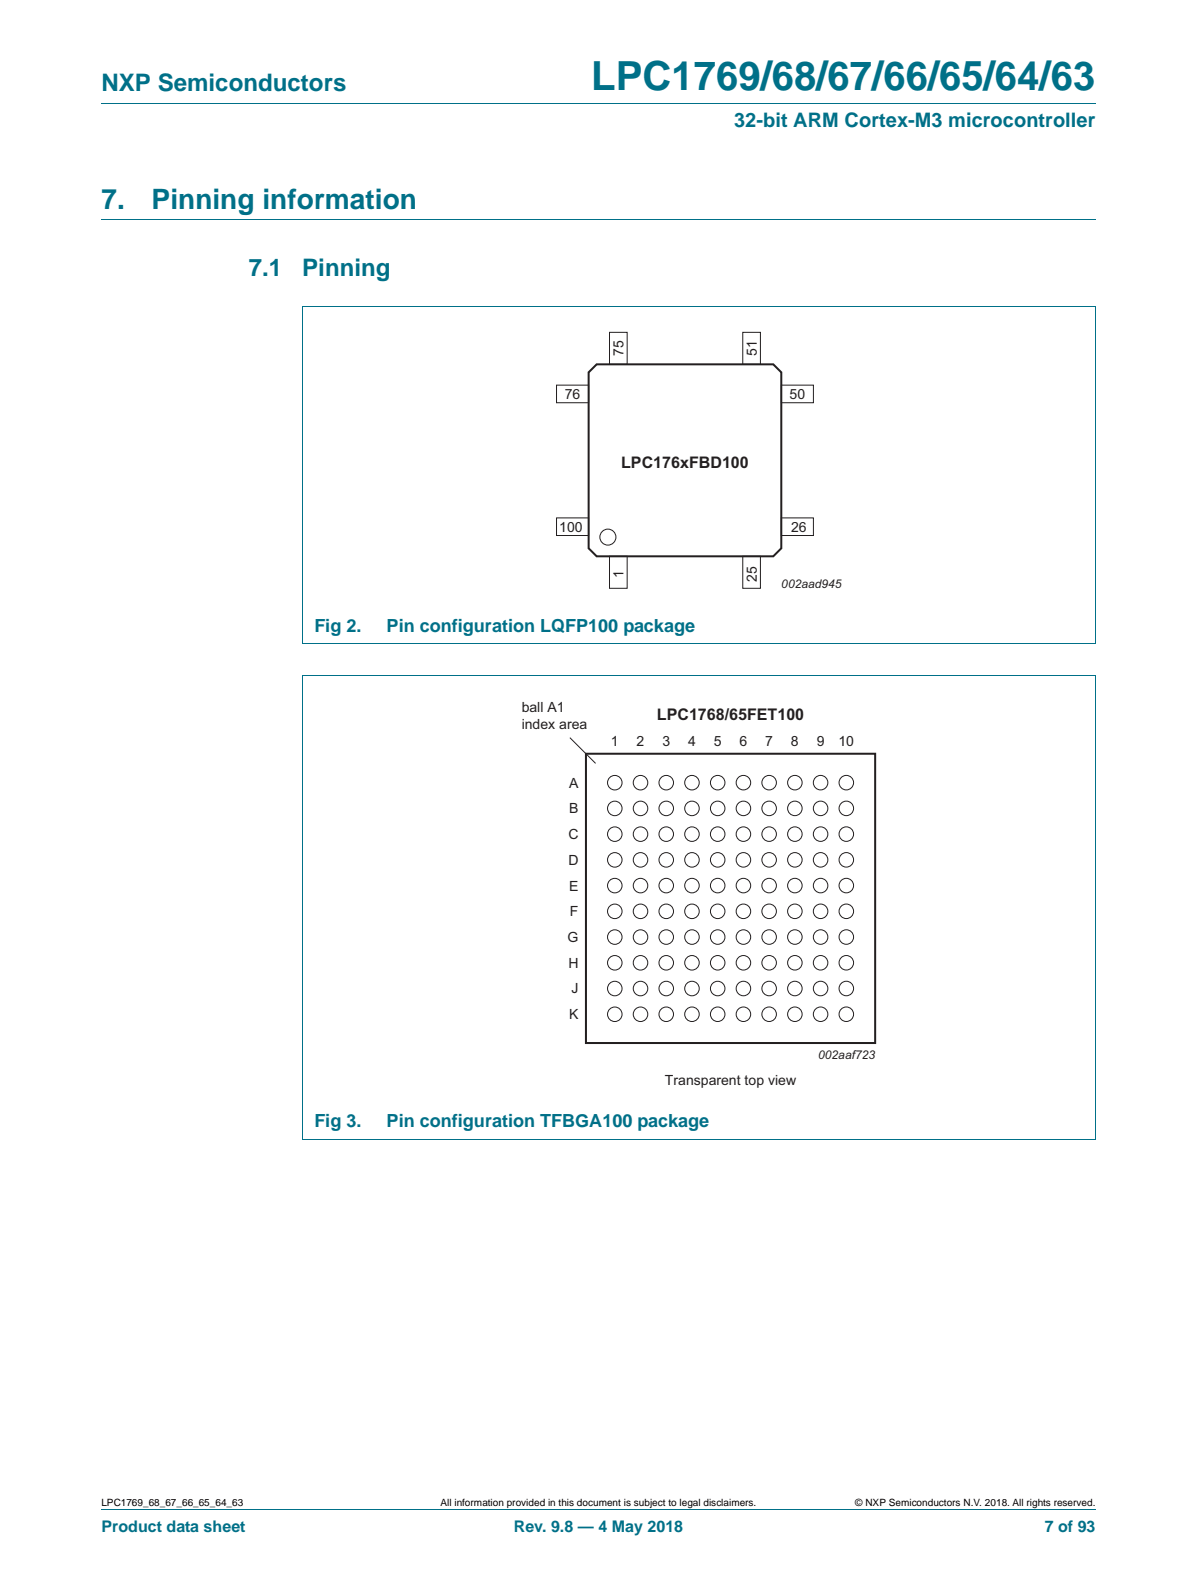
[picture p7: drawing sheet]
<svg xmlns="http://www.w3.org/2000/svg" width="210mm" height="279mm" viewBox="0 0 210 279" stroke-linecap="round" stroke-linejoin="round" font-family="sans-serif">
<path d="M17.8 18.2h174.6M17.8 38.6h174.6M53.1 53.8h139.4v59.2M53.1 53.8v59.2M53.1 113.1h139.4M53.1 118.7h139.4M53.1 118.7v81.4M192.5 118.7v81.4M53.1 200.1h139.4M17.8 265.1h174.6" fill="none" stroke="#007088" stroke-width=".18"/>
<g fill="none" stroke="#231f20" stroke-width=".18">
<path d="M107.1 58.4h3.1v5.6h-3.1zM130.5 58.4h3.1v5.6h-3.1zM97.8 67.6h5.6v3.1h-5.6zM137.2 67.6h5.7v3.1h-5.7zM97.8 91h5.6v3h-5.6zM107.1 97.7h3.1v5.6h-3.1zM130.5 97.7h3.1v5.6h-3.1zM137.2 91h5.7v3h-5.7zM100.1 129.5l4.5 4.6"/>
<circle cx="106.8" cy="94.3" r="1.41"/>
<circle cx="108" cy="137.5" r="1.28"/>
<circle cx="112.5" cy="137.4" r="1.28"/>
<circle cx="117" cy="137.4" r="1.28"/>
<circle cx="121.5" cy="137.4" r="1.28"/>
<circle cx="126.1" cy="137.4" r="1.28"/>
<circle cx="130.6" cy="137.4" r="1.28"/>
<circle cx="135.1" cy="137.4" r="1.28"/>
<circle cx="139.6" cy="137.4" r="1.28"/>
<circle cx="144.1" cy="137.4" r="1.28"/>
<circle cx="148.7" cy="137.4" r="1.28"/>
<circle cx="108" cy="155.5" r="1.28"/>
<circle cx="108" cy="142" r="1.28"/>
<circle cx="108" cy="146.5" r="1.28"/>
<circle cx="108" cy="151" r="1.28"/>
<circle cx="112.5" cy="155.5" r="1.28"/>
<circle cx="112.5" cy="142" r="1.28"/>
<circle cx="112.5" cy="146.5" r="1.28"/>
<circle cx="112.5" cy="151" r="1.28"/>
<circle cx="117" cy="155.5" r="1.28"/>
<circle cx="117" cy="146.5" r="1.28"/>
<circle cx="117" cy="142" r="1.28"/>
<circle cx="117" cy="151" r="1.28"/>
<circle cx="121.5" cy="155.5" r="1.28"/>
<circle cx="121.5" cy="146.5" r="1.28"/>
<circle cx="121.5" cy="142" r="1.28"/>
<circle cx="121.5" cy="151" r="1.28"/>
<circle cx="126.1" cy="155.5" r="1.27"/>
<circle cx="126.1" cy="146.5" r="1.28"/>
<circle cx="126.1" cy="142" r="1.28"/>
<circle cx="126.1" cy="151" r="1.28"/>
<circle cx="130.6" cy="155.5" r="1.27"/>
<circle cx="130.6" cy="142" r="1.28"/>
<circle cx="130.6" cy="146.5" r="1.28"/>
<circle cx="130.6" cy="151" r="1.28"/>
<circle cx="135.1" cy="155.5" r="1.27"/>
<circle cx="135.1" cy="146.5" r="1.28"/>
<circle cx="135.1" cy="142" r="1.28"/>
<circle cx="135.1" cy="151" r="1.28"/>
<circle cx="139.6" cy="155.5" r="1.28"/>
<circle cx="139.6" cy="142" r="1.28"/>
<circle cx="139.6" cy="146.5" r="1.28"/>
<circle cx="139.6" cy="151" r="1.28"/>
<circle cx="144.1" cy="155.5" r="1.28"/>
<circle cx="144.1" cy="142" r="1.28"/>
<circle cx="144.1" cy="146.5" r="1.28"/>
<circle cx="144.1" cy="151" r="1.28"/>
<circle cx="148.7" cy="155.5" r="1.28"/>
<circle cx="148.7" cy="142" r="1.28"/>
<circle cx="148.7" cy="146.5" r="1.28"/>
<circle cx="148.7" cy="151" r="1.28"/>
<circle cx="108" cy="164.6" r="1.27"/>
<circle cx="108" cy="160" r="1.28"/>
<circle cx="108" cy="178.1" r="1.28"/>
<circle cx="108" cy="173.6" r="1.28"/>
<circle cx="108" cy="169.1" r="1.28"/>
<circle cx="112.5" cy="164.6" r="1.28"/>
<circle cx="112.5" cy="160" r="1.28"/>
<circle cx="112.5" cy="178.1" r="1.28"/>
<circle cx="112.5" cy="173.6" r="1.28"/>
<circle cx="112.5" cy="169.1" r="1.28"/>
<circle cx="117" cy="164.6" r="1.27"/>
<circle cx="117" cy="160" r="1.28"/>
<circle cx="117" cy="178.1" r="1.28"/>
<circle cx="117" cy="173.6" r="1.28"/>
<circle cx="117" cy="169.1" r="1.28"/>
<circle cx="121.5" cy="164.6" r="1.27"/>
<circle cx="121.5" cy="160" r="1.28"/>
<circle cx="121.5" cy="178.1" r="1.28"/>
<circle cx="121.5" cy="173.6" r="1.28"/>
<circle cx="121.5" cy="169.1" r="1.28"/>
<circle cx="126.1" cy="164.6" r="1.27"/>
<circle cx="126.1" cy="160" r="1.28"/>
<circle cx="126.1" cy="178.1" r="1.28"/>
<circle cx="126.1" cy="173.6" r="1.28"/>
<circle cx="126.1" cy="169.1" r="1.28"/>
<circle cx="130.6" cy="164.6" r="1.27"/>
<circle cx="130.6" cy="160" r="1.28"/>
<circle cx="130.6" cy="178.1" r="1.28"/>
<circle cx="130.6" cy="173.6" r="1.28"/>
<circle cx="130.6" cy="169.1" r="1.28"/>
<circle cx="135.1" cy="164.6" r="1.27"/>
<circle cx="135.1" cy="160" r="1.28"/>
<circle cx="135.1" cy="178.1" r="1.28"/>
<circle cx="135.1" cy="173.6" r="1.28"/>
<circle cx="135.1" cy="169.1" r="1.28"/>
<circle cx="139.6" cy="164.6" r="1.27"/>
<circle cx="139.6" cy="160" r="1.28"/>
<circle cx="139.6" cy="178.1" r="1.28"/>
<circle cx="139.6" cy="173.6" r="1.28"/>
<circle cx="139.6" cy="169.1" r="1.28"/>
<circle cx="144.1" cy="164.6" r="1.27"/>
<circle cx="144.1" cy="160" r="1.28"/>
<circle cx="144.1" cy="178.1" r="1.28"/>
<circle cx="144.1" cy="173.6" r="1.28"/>
<circle cx="144.1" cy="169.1" r="1.28"/>
<circle cx="148.7" cy="164.6" r="1.28"/>
<circle cx="148.7" cy="160" r="1.28"/>
<circle cx="148.7" cy="178.1" r="1.28"/>
<circle cx="148.7" cy="173.6" r="1.28"/>
<circle cx="148.7" cy="169.1" r="1.28"/>
</g>
<path d="M103.4 65.4l1.4-1.4h31l1.4 1.4v30.9l-1.4 1.4h-31l-1.4-1.4zM102.9 132.4h50.8v50.8h-50.8z" fill="none" stroke="#231f20" stroke-width=".35"/>
<text font-size="7" fill="#007088" x="103.8" y="15.8">LPC1769/68/67/66/65/64/63</text>
<g font-size="4.9" fill="#007088">
<text x="17.8" y="36.6">7.</text>
<text x="26.6" y="36.6">Pinning information</text>
</g>
<g font-size="4.2" fill="#007088">
<text x="17.8" y="16">NXP Semiconductors</text>
<text x="43.7" y="48.5">7.1</text>
<text x="53.1" y="48.5">Pinning</text>
</g>
<text font-size="3.5" fill="#007088" x="129" y="22.3">32-bit ARM Cortex-M3 microcontroller</text>
<g font-size="3.2" fill="#007088">
<text x="55.2" y="111">Fig 2.</text>
<text x="67.9" y="111">Pin configuration LQFP100 package</text>
<text x="55.2" y="198">Fig 3.</text>
<text x="67.9" y="198">Pin configuration TFBGA100 package</text>
</g>
<g font-size="2.8" fill="#231f20">
<text x="109.1" y="82.2">LPC176xFBD100</text>
<text x="115.4" y="126.4">LPC1768/65FET100</text>
</g>
<g font-size="2.8" fill="#007088">
<text x="17.8" y="269.1">Product data sheet</text>
<text x="90.3" y="269.1">Rev. 9.8 — 4 May 2018</text>
<text x="183.5" y="269.1">7 of 93</text>
</g>
<g font-size="2.5" fill="#231f20">
<text x="109.5" y="62.5" transform="rotate(-90 109.5 62.5)">75</text>
<text x="132.9" y="62.5" transform="rotate(-90 132.9 62.5)">51</text>
<text x="99.2" y="70.1">76</text>
<text x="138.7" y="70.1">50</text>
<text x="98.2" y="93.4">100</text>
<text x="139" y="93.4">26</text>
<text x="109.5" y="101.5" transform="rotate(-90 109.5 101.5)">1</text>
<text x="132.9" y="102.2" transform="rotate(-90 132.9 102.2)">25</text>
<text x="91.6" y="125">ball A1</text>
<text x="91.6" y="128">index area</text>
<text x="107.3" y="131">1</text>
<text x="111.8" y="131">2</text>
<text x="116.3" y="131">3</text>
<text x="120.9" y="131">4</text>
<text x="125.4" y="131">5</text>
<text x="129.9" y="131">6</text>
<text x="134.4" y="131">7</text>
<text x="138.9" y="131">8</text>
<text x="143.5" y="131">9</text>
<text x="147.3" y="131">10</text>
<text x="100" y="142.8">B</text>
<text x="100" y="138.3">A</text>
<text x="99.8" y="147.4">C</text>
<text x="99.8" y="151.9">D</text>
<text x="100" y="156.4">E</text>
<text x="100.1" y="160.9">F</text>
<text x="99.7" y="165.4">G</text>
<text x="99.8" y="170">H</text>
<text x="100" y="179">K</text>
<text x="100.4" y="174.5">J</text>
<text x="116.8" y="190.5">Transparent top view</text>
</g>
<g font-size="2.1" fill="#231f20">
<text x="137.2" y="103.3">002aad945</text>
<text x="143.7" y="186">002aaf723</text>
</g>
<g font-size="1.8">
<text x="17.8" y="264.5">LPC1769_68_67_66_65_64_63</text>
<text x="77.4" y="264.5">All information provided in this document is subject to legal disclaimers.</text>
<text x="150.2" y="264.5">© NXP Semiconductors N.V. 2018. All rights reserved.</text>
</g>
</svg>
